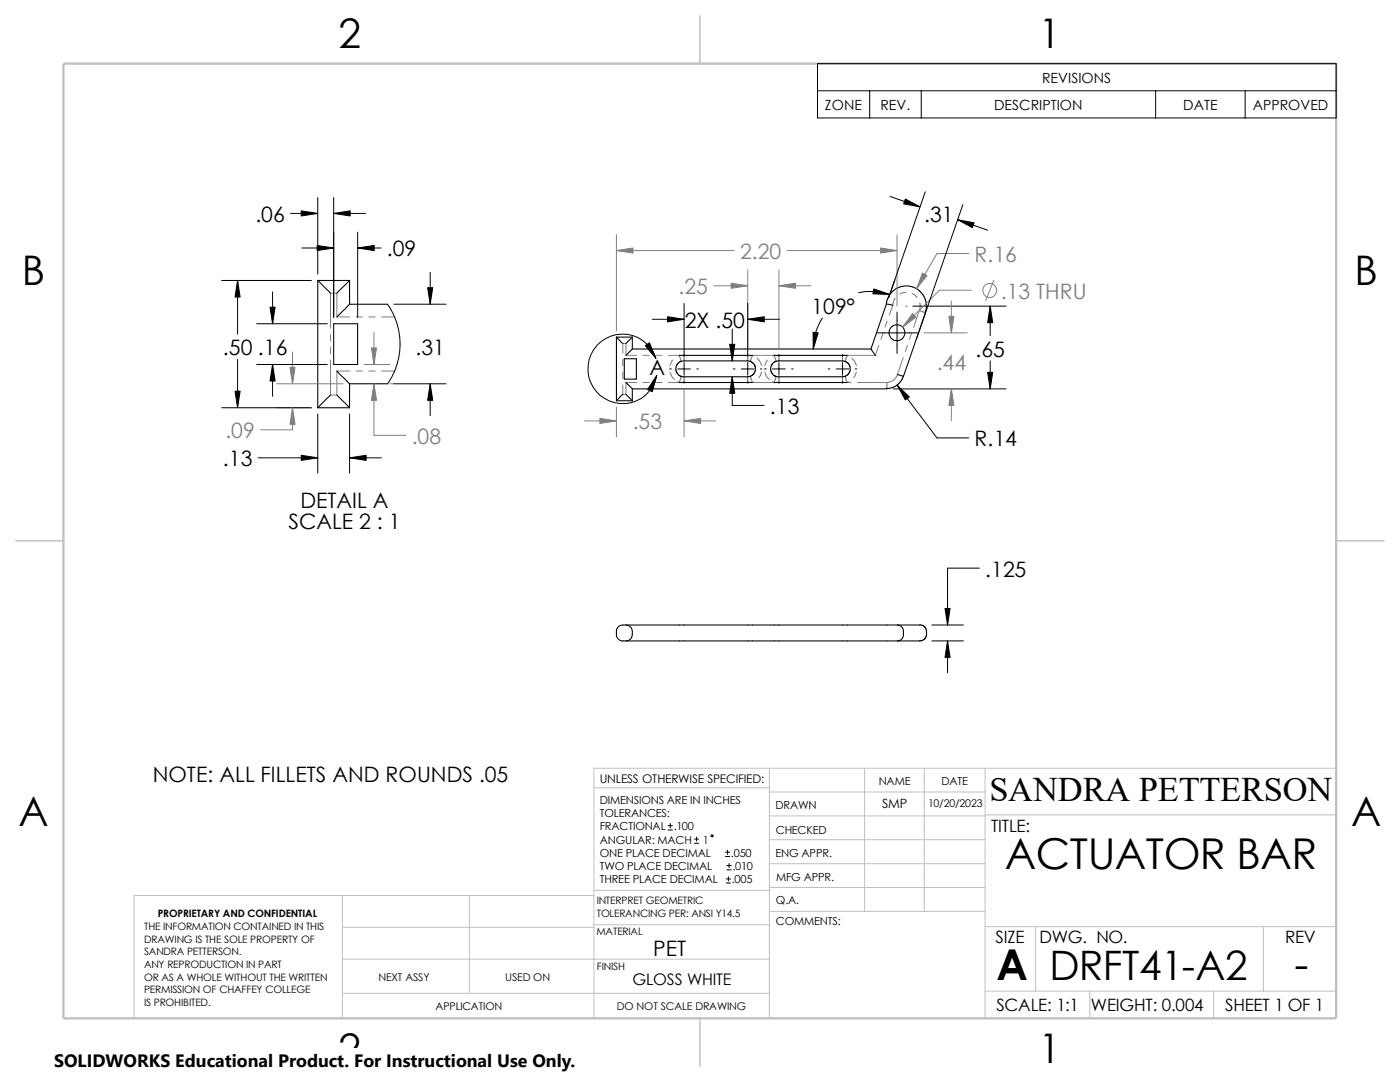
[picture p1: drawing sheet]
<svg xmlns="http://www.w3.org/2000/svg" width="279mm" height="216mm" viewBox="0 0 279 216" stroke-linecap="round" stroke-linejoin="round" font-family="sans-serif">
<g fill="none" stroke="#c0c0c0" stroke-width=".2">
<path d="M180.8 61.1h.3M180.8 61l.3 .3M180.9 61v.3M181 61l-.3 .3M118.5 157.2h35M153.5 153.3v49.9M153.5 158h43.1M172.6 153.3v28.6M184.4 153.3v28.6M196.6 153.3v49.9M266.7 153.3h-148.2v49.9M68.3 178.7v24.5"/>
<path d="M93.7 178.7v19.5M118.5 178.7h-91.7v24.5M118.5 177.7h35.1M153.5 162.8h43.1M153.5 167.6h43.1M153.5 177.1h43.1M153.5 172.3h43.1M196.6 162.6h70.1M68.3 198.2h85.2M68.3 185h50.2M68.3 191.4h85.2M118.5 184.5h35.1"/>
<path d="M153.6 181.9h43M196.6 184.9h70.1M196.6 197.8h70.1M206.7 184.9v12.9M217.5 197.8v5.4M242.2 197.8v5.4M252.1 184.9v12.9"/>
</g>
<path d="M139.7 3.1v9.6M3.1 107.9h9.6M266.7 107.9h9.5M139.7 203.2v9.5" fill="none" stroke="#c0c0c0" stroke-width=".21"/>
<path d="M12.7 12.7h254v190.5h-254z" fill="none" stroke="#c0c0c0" stroke-width=".47"/>
<g fill="none" stroke="#000" stroke-width=".21">
<path d="M63.4 56l2.6 2.5M63.4 56v25.4M63.4 56h6.4M69.8 56l-2.6 2.5M69.8 56v4.7M66 78.8l-2.6 2.6M66.6 64.6h4.8v8.1h-4.8zM67.2 74l2.6 2.6M67.2 78.8l2.6 2.6M69.8 60.7l-2.6 2.5M69.8 76.6v4.8M69.8 60.7h7.5"/>
<path d="M69.8 76.6h7.5M123 67.3v12.7M123 67.3h3.2M123 80h3.2M123 67.3l1.3 1.2M124.3 78.7l-1.3 1.3M124.6 71.6h2.4v4h-2.4zM124.9 76.3l1.3 1.3M124.9 78.7l1.3 1.3M126.2 67.3v2.3M126.2 77.6v2.4M126.2 69.6h47.6"/>
<path d="M126.2 77.6h50.8M126.2 69.6l-1.3 1.3M126.2 67.3l-1.3 1.2M135.6 76.3h14.6M135.6 70.9h14.6M149.7 72.1l.7 .5 .3 .6v.8l-.1 .4-.4 .4-.5 .3h-13.7M149.7 72.1h-13.9l-.7 .7-.2 1 .3 .7 .7 .6M154.5 76.3h14.6M154.5 70.9h14.6M154.9 75.1l13.2 .1 .6-.1 .6-.4 .4-.7v-.8l-.5-.8-.5-.3-.6-.1h-12.7l-.9 .3-.5 .5-.2 .6 .2 1 .5 .5 .4 .2M173.8 69.6l.9 1.3M176.9 60.6l.1-.8 .4-.7 1.2-1.4 1.6-.6h1.6l1.3 .6 1.3 1.4 .5 1.6v.9l-.2 .8"/>
<path d="M176.9 60.6l1.3 .3M176.9 60.6l-3.1 9M179.1 74.7l1.2 .4M180.3 75.1l-.5 .9-.9 1-.9 .4-1 .1M184.7 62.4l-4.4 12.7M63.4 81.4h6.4M124.9 124.7a1.44 1.44 0 0 1 1.3 1.9 1.29 1.29 0 0 1-1.3 1.3M179.1 124.7h.1a1.4 1.4 0 0 1 1.1 1.9 1.16 1.16 0 0 1-1.2 1.3M179.1 124.7h4.5M179.1 124.7h-54.8a1.44 1.44 0 0 0-1.3 1.9 1.29 1.29 0 0 0 1.3 1.3h54.8M183.6 124.7l.8 .3 .5 .6v1.3l-.5 .7-.8 .3h-4.5"/>
<circle cx="179" cy="66.4" r="1.59"/>
</g>
<g fill="none" stroke="#808080" stroke-width=".2">
<path d="M123 46.8v19.2M123 50h23.5M142.5 57h6.7M149.2 53.8v15.7M155.4 53.8v15.7M155.4 57h6.4M157.1 50h21.9M178.6 59.5l-1.1 3.4M179 46.8v14.2M180.8 58.3l-1.2 .4M182 58.6l1 .8M193.3 50.6h-6.3l-4.1 7"/>
<path d="M193.8 57.9h-6.3l-7.4 7.4M198.3 55.9l-1.6 4.1M55.2 76.6h13.3M58.4 70.2v6.4M66 71.8v7h1.2v-4.8h2.6M66 66.8v1.2M66 69.3v1.3M69.8 63.2h-2.6v-4.7h-1.2v7M71.1 63.2h1.2M71.1 74h1.2M72.6 72.7h5.2M73.6 63.2h1.3"/>
<path d="M73.6 74h1.3M74.6 76.6v10.3h6.4M74.6 66.4v6.3M76.2 63.2h2.5M76.2 74h2.5M77.8 76.6h.8M124.3 70.4v-1.9h.6v2.4h2.1M124.3 71.7v1.3M124.3 74.3v1.2M127 76.3h-2.1v2.4h-.6v-1.9M128.3 76.3h1.3M128.3 70.9h1.3"/>
<path d="M130.9 76.3h1.2M130.9 70.9h1.2M133.4 76.3h2.2M133.4 70.9h2.2M133.7 74.2l.4 1 .5 .5M134.2 71.8l-.5 1.1M135.2 76.2l.4 .1M135.6 70.9l.4 1.2M135.6 70.9l-.4 .1M136 75.1l-.4 1.2M136.5 70.9v1.1M136.5 75.2v1.1"/>
<path d="M136.5 77.7v9.5M149.2 70.9v1.1M149.2 75.2v1.1M149.7 75.1l.5 1.2M150.2 76.3h4.3M150.2 70.9h4.3M150.2 70.9l.3 .1M150.2 70.9l-.5 1.2M150.5 76.2l-.3 .1M151.1 71.5l.5 .5 .4 .9M152 74.2l-.6 1.2M152.6 74.2l.4 1 .5 .5"/>
<path d="M153.2 71.8l-.6 1.1M154.1 76.2l.4 .1M154.5 70.9l-.4 .1M154.5 70.9l.4 1.2M154.9 75.1l-.4 1.2M155.4 70.9v1.1M155.4 75.2v1.1M168.1 70.9v1.1M168.1 75.2v1.1M168.7 75.1l.4 1.2M169.1 76.3h.7M169.1 70.9l.3 .1"/>
<path d="M169.1 70.9l-.4 1.2M169.4 76.2l-.3 .1M170 71.5l.5 .5 .4 .9M170.9 74.2l-.6 1.2M171.1 76.3h5.9M175.4 68.9l-.7 2h-5.6M176.2 66.5l-.4 1.2M177 76.3v1.3M177 64.1l-.4 1.2M178.3 77.6h14.7M180.3 71.3l-1.3 3.7a2.29 2.29 0 0 1-2 1.3M181.1 68.9l-.4 1.2"/>
<path d="M181.9 66.5l-.4 1.2M183.5 62l-1.2 3.3M183.6 60.5v.8l-.1 .7 1.2 .4M184.4 66.4h8.6M189.9 60.1v6.3M189.9 77.6v6.3M55.2 81.4h6.9M58.4 81.4v4.4h-6.4M116.7 84h6.3M123 81.2v6M136.5 84h6.4"/>
<circle cx="197.5" cy="58" r="1.41"/>
</g>
<g fill="none" stroke="#000" stroke-width=".2">
<path d="M163.2 12.7h103.5v10.8h-103.5zM163.2 18.1h103.5M173.6 18.1v5.4M183.9 18.1v5.4M230.6 18.1v5.4M248.5 18.1v5.4M63.4 39.4v15.3M66.6 39.4v23.9M177.6 39.2l6 2.1M184.7 38.3l-7.4 21.1 1.3-3.6M44.2 56h17.9M47.4 56v10.7"/>
<path d="M54.4 58.3v6.3M58 42.6h5.4M60.2 49.5h6.4M66.6 42.6h6.3M71.4 49.5h4.6M71.4 46.3v17M85.9 54.4v6.3M171.4 58.4a11.5 11.5 0 0 1 6.1 .4M191.1 43.9l6 2M192.2 40.9l-9.3 26.7M47.4 71.7v9.7M51.2 72.7h14.1"/>
<path d="M51.2 64.6h14.1M54.4 72.7v6.4M77.3 60.7l1.1 1.9 .8 2 .5 1.9 .1 2.2-.1 1.9-.5 2.4-1 2.3-.9 1.3M78.6 60.7h10.4M78.6 76.6h10.4M85.9 76.6v6.3M130.2 63.7h6.3M130.9 71.5a6.9 6.9 0 0 0-10.9-3.4 6.9 6.9 0 0 0 .6 11.3 6.9 6.9 0 0 0 10.5-4.5M133.6 73.6h.4M135.3 73.6h2.5M136.5 60.5v10.6M136.5 72.3v2.6"/>
<path d="M136.5 76.2v.3M139.1 73.6h.3M146.1 75.2v5.7h6.4M146.1 65.7v6.3M146.3 73.6h.4M148 73.6h2.5M149.2 60.5v10.6M149.2 72.3v2.6M149.2 76.2v.3M149.2 63.7h6.4M151.8 73.6h.3M152.6 73.6h.3"/>
<path d="M154.2 73.6h2.5M155.4 70.7v.4M155.4 72.3v2.6M155.4 76.2v.3M158 73.6h.3M164.1 63.5a11.5 11.5 0 0 0-1.8 6.1M165.3 73.6h.3M166.9 73.6h2.5M168.1 70.7v.4M168.1 72.3v2.6M168.1 76.2v.3M170.7 73.6h.3"/>
<path d="M174.9 66.4h8.2M178.3 77.6h22.5M179 62.3v8.2M179.1 76.9l7.9 10.5h6.3M182.2 61.1h18.6M197.6 61.1v5.9M197.6 72v5.6M44.2 81.4h17.9M51.5 91.4h11.9M63.4 82.6v11.8M69.8 82.6v11.8M69.8 91.4h6.3"/>
<path d="M195.5 113.4h-6.4v11.3M186 127.9h6.3M186 124.7h6.3M189.1 127.9v6.3M133.3 165.6h.9M133.3 164.8h.9M133.8 164.3v.9M138.6 168.3h.8M138.6 167.4h.8M139 167v.9M144.8 170.9h.8M144.8 170.1h.8"/>
<path d="M144.9 176.2h.9M144.9 175.4h.9M145.1 173.6h.8M145.1 172.7h.8M145.2 169.6v.9M145.4 175v.8M145.5 172.3v.8"/>
<circle cx="142.1" cy="166.8" r=".2"/>
</g>
<g fill="#000" stroke="#000" stroke-width=".2">
<path d="M47.4 56l.5 3.3h-1zM60.1 42.1l3.3 .5-3.3 .5zM63.3 49l3.3 .5-3.3 .5zM66.6 42.6l3.3-.5v1zM71.4 49.5l3.3-.5v1zM174.4 57.7l3.1 1.1-3.3-.2zM180.7 39.7l2.9 1.6-3.3-.6zM191.1 43.9l3.3 .5-.3 1zM54.4 72.7l.5 3.3h-1zM53.9 61.3h1l-.5 3.3zM85.3 57.4h1.1l-.5 3.3zM85.9 76.6l.5 3.3h-1.1z"/>
<path d="M128.8 69l.8-.6 1.3 3.1zM131.1 74.9l-.9 3.2-1-.4zM133.2 63.2l3.3 .5-3.3 .5zM146.1 75.2l.5 3.3h-1zM145.6 68.7h1l-.5 3.3zM149.2 63.7l3.3-.5v1zM162.3 66.3l1 .1-1 3.2zM179.1 76.9l2.4 2.3-.8 .6zM197.6 61.1l.5 3.3h-1zM197.1 74.3h1l-.5 3.3zM46.9 78.1h1l-.5 3.3zM60.1 90.8l3.3 .6-3.3 .5z"/>
<path d="M69.8 91.4l3.3-.6v1.1zM189.1 127.9l.5 3.3h-1zM188.6 121.4h1l-.5 3.3z"/>
</g>
<g fill="#808080" stroke="#808080" stroke-width=".2">
<path d="M74.1 69.4h1l-.5 3.3z"/>
<path d="M74.6 76.6l.5 3.3h-1z"/>
<path d="M57.9 73.3h1l-.5 3.3z"/>
<path d="M58.4 81.4l.5 3.3h-1z"/>
<path d="M155.4 57l3.3-.5v1z"/>
<path d="M136.5 84l3.3-.5v1z"/>
<path d="M184.1 54.5l.9 .5-2.1 2.6z"/>
<path d="M145.9 56.5l3.3 .5-3.3 .5z"/>
<path d="M119.7 83.5l3.3 .5-3.3 .5z"/>
<path d="M182.1 62.6l.7 .7-2.7 2z"/>
<path d="M123 50l3.3-.5v1z"/>
<path d="M175.7 49.5l3.3 .5-3.3 .5z"/>
<path d="M189.4 63.1h1l-.5 3.3z"/>
<path d="M189.9 77.6l.5 3.3h-1z"/>
</g>
<path d="M10.8 209.2h104.1v6.7h-104.1z" fill="#fff"/>
<g font-size="8.5">
<text x="200.5" y="173.5">ACTUATOR BAR</text>
<text x="198.8" y="195.5">A</text>
<text x="258.4" y="195.3">-</text>
</g>
<g font-size="8.1">
<text x="67.6" y="9.7">2</text>
<text x="207.3" y="9.7">1</text>
<text x="4.4" y="56.9">B</text>
<text x="270.3" y="56.9">B</text>
<text x="3.7" y="164.9">A</text>
<text x="269.7" y="164.9">A</text>
<text x="209.4" y="195.5">DRFT41-A2</text>
<text x="67.6" y="212.1">2</text>
<text x="207.3" y="212.1">1</text>
</g>
<text font-size="6.9" x="197.5" y="159.8">SANDRA PETTERSON</text>
<g font-size="4.2">
<text x="51" y="44.3">.06</text>
<text x="184.4" y="44.2">.31</text>
<text x="77.2" y="51.2">.09</text>
<text x="136.7" y="65.4">2X .50</text>
<text x="162" y="62.6">109°</text>
<text x="44.5" y="70.9">.50 .16</text>
<text x="82.9" y="70.9">.31</text>
<text x="194.7" y="71.2">.65</text>
<text x="129.6" y="74.8">A</text>
<text x="153.7" y="82.5">.13</text>
<text x="194.5" y="89">R.14</text>
<text x="44.5" y="93">.13</text>
<text x="59.9" y="101.4">DETAIL A</text>
<text x="57.6" y="105.6">SCALE 2 : 1</text>
<text x="196.6" y="115.1">.125</text>
<text x="30.5" y="156.1">NOTE: ALL FILLETS AND ROUNDS .05</text>
<text x="130.3" y="190.7">PET</text>
</g>
<g font-size="4.2" fill="#808080">
<text x="147.7" y="51.6">2.20</text>
<text x="194.5" y="52.2">R.16</text>
<text x="135.4" y="58.7">.25</text>
<text x="199.8" y="59.6">.13 THRU</text>
<text x="186.9" y="73.9">.44</text>
<text x="45" y="87.4">.09</text>
<text x="82.2" y="88.6">.08</text>
<text x="126.3" y="85.7">.53</text>
</g>
<text font-size="3.6" x="10.8" y="213">SOLIDWORKS Educational Product. For Instructional Use Only.</text>
<g font-size="3.4">
<text x="197.8" y="166">TITLE:</text>
<text x="198.7" y="188.1">SIZE</text>
<text x="207.5" y="188.1">DWG. NO.</text>
<text x="256.5" y="188.2">REV</text>
<text x="198.8" y="201.7">SCALE: 1:1</text>
<text x="217.7" y="201.8">WEIGHT: 0.004</text>
<text x="244.5" y="201.7">SHEET 1 OF 1</text>
</g>
<text font-size="3.2" x="126.2" y="196.6">GLOSS WHITE</text>
<g font-size="2.8">
<text x="208" y="16.5">REVISIONS</text>
<text x="164.6" y="21.9">ZONE</text>
<text x="175.7" y="21.9">REV.</text>
<text x="198.4" y="21.9">DESCRIPTION</text>
<text x="236.1" y="21.9">DATE</text>
<text x="250" y="21.9">APPROVED</text>
</g>
<text font-size="2.5" x="176.1" y="161.3">SMP</text>
<text font-size="2.4" x="119.7" y="156.2">UNLESS OTHERWISE SPECIFIED:</text>
<g font-size="2.2">
<text x="119.7" y="160.4">DIMENSIONS ARE IN INCHES</text>
<text x="154.8" y="161.5">DRAWN</text>
<text x="175.4" y="156.7">NAME</text>
<text x="187.9" y="156.7">DATE</text>
<text x="119.7" y="163">TOLERANCES:</text>
<text x="119.7" y="165.7">FRACTIONAL</text>
<text x="134.5" y="165.7">.100</text>
<text x="154.8" y="166.3">CHECKED</text>
<text x="119.7" y="173.6">TWO PLACE DECIMAL</text>
<text x="119.7" y="168.3">ANGULAR: MACH</text>
<text x="119.7" y="170.9">ONE PLACE DECIMAL</text>
<text x="140.3" y="168.3">1</text>
<text x="145.9" y="170.9">.050</text>
<text x="146.2" y="173.6">.010</text>
<text x="154.8" y="171">ENG APPR.</text>
<text x="119.7" y="176.3">THREE PLACE DECIMAL</text>
<text x="146" y="176.3">.005</text>
<text x="154.9" y="175.7">MFG APPR.</text>
<text x="154.9" y="184.7">COMMENTS:</text>
<text x="154.9" y="180.5">Q.A.</text>
</g>
<g font-size="2.1">
<text x="185.3" y="161">10/20/2023</text>
<text x="75.5" y="195.7">NEXT ASSY</text>
<text x="100.8" y="195.7">USED ON</text>
<text x="86.9" y="201.5">APPLICATION</text>
<text x="123.1" y="201.6">DO NOT SCALE DRAWING</text>
</g>
<g font-size="2">
<text x="28.7" y="185.6">THE INFORMATION CONTAINED IN THIS</text>
<text x="31.5" y="183">PROPRIETARY AND CONFIDENTIAL</text>
<text x="119.1" y="182.9">TOLERANCING PER: ANSI Y14.5</text>
<text x="119.1" y="180.4">INTERPRET GEOMETRIC</text>
<text x="28.7" y="188.1">DRAWING IS THE SOLE PROPERTY OF</text>
<text x="28.7" y="190.6">SANDRA PETTERSON.</text>
<text x="119" y="186.6">MATERIAL</text>
<text x="28.7" y="193.2">ANY REPRODUCTION IN PART</text>
<text x="28.7" y="195.7">OR AS A WHOLE WITHOUT THE WRITTEN</text>
<text x="119.1" y="193.5">FINISH</text>
<text x="28.7" y="200.7">IS PROHIBITED.</text>
<text x="28.7" y="198.2">PERMISSION OF CHAFFEY COLLEGE</text>
</g>
</svg>
